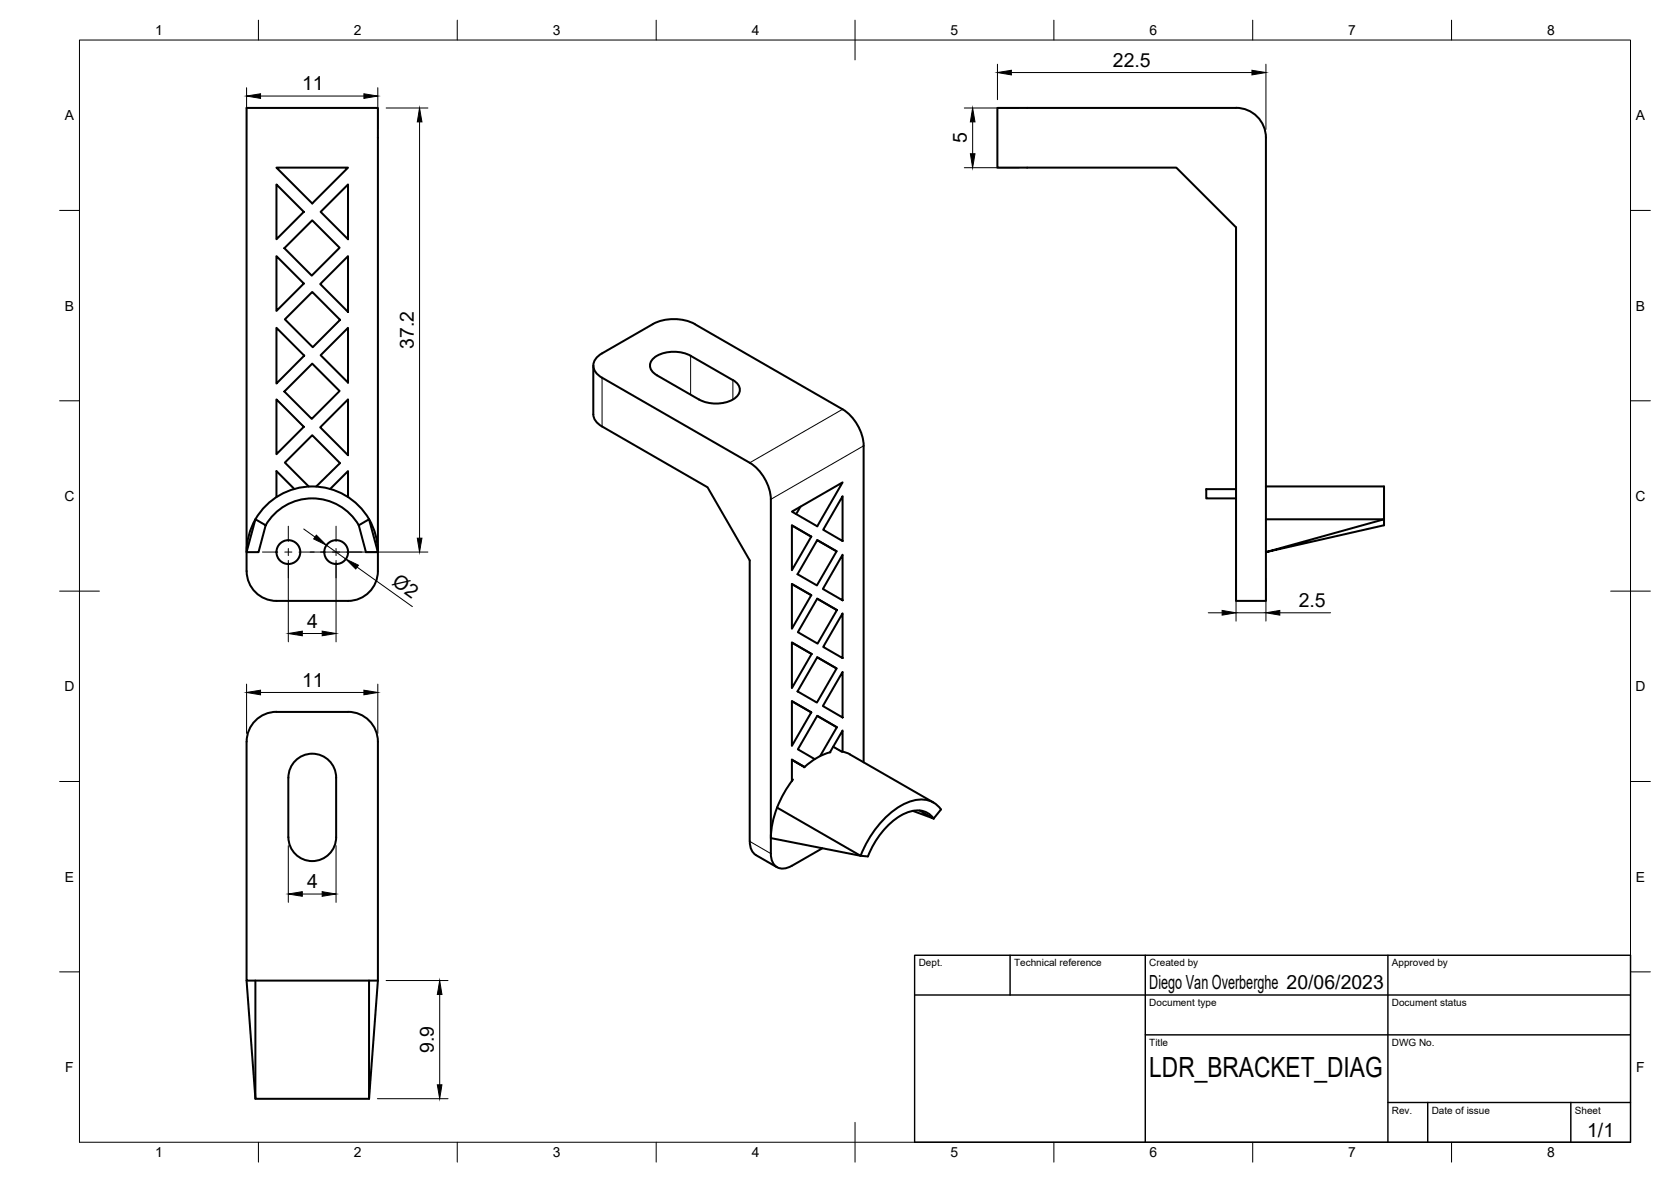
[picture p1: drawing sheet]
<svg xmlns="http://www.w3.org/2000/svg" width="420mm" height="297mm" viewBox="0 0 420 297" stroke-linecap="round" stroke-linejoin="round" font-family="sans-serif">
<!-- layer: Visible -->
<g fill="none" stroke="#000" stroke-width=".51">
<path d="M318.3 34.6a7.5 7.5 0 0 0-7.5-7.5h-60v15h45l15 15v93.9h7.5v-116.4M69.5 42.1h18l-9 9zM69.5 46.4l6.9 6.8-6.9 6.9zM80.6 53.2l6.9-6.8v13.7zM69.5 64.4l6.9 6.9-6.9 6.8zM71.5 62.4l7-7 6.9 6.9-7 7zM87.5 64.4v14l-7-7zM69.5 82.4l7 7-7 7zM71.5 98.4l7-7 6.9 6.9-7 7zM71.6 80.2l6.9-6.8 7 7-6.9 6.9zM87.5 82.4v13.7l-6.9-6.8zM149.2 91.9v12.2l.2 1 .5 .9 1.5 1.2 26.5 15.3 10.6 18.3v70.6l.3 1.9 .5 .9 .8 .7"/>
<path d="M165.2 94.3l10.6 6.1M173.7 89.4l10.6 6.1M173.7 89.4a9.1 9.1 0 0 0-9.2 .5 2.49 2.49 0 0 0-1 2.4 2.49 2.49 0 0 0 1.7 2M184.3 95.5a2.58 2.58 0 0 1 1.7 2.5 2.58 2.58 0 0 1-1.7 2.4 9.4 9.4 0 0 1-8.5 0M69.5 100.4l6.9 6.9-6.9 6.8zM87.5 100.4v14l-7-7zM217.1 112v79.6M217.2 112a11.7 11.7 0 0 0-5.3-9.1l-37.2-21.4a11.7 11.7 0 0 0-10.6 0l-12.7 7.3a3.2 3.2 0 0 0-2.2 3.1 3.2 3.2 0 0 0 2.2 3l37.1 21.4a11.7 11.7 0 0 1 5.3 9.2v89a3.2 3.2 0 0 0 1.6 3.4 3.2 3.2 0 0 0 3.7-.3l7.7-4.4M62 138.7a16.5 16.5 0 0 1 16.5-16.5 16.5 16.5 0 0 1 16.5 16.5M64.2 130.5l2.6 1.5-1.8 6.8h-3zM66.8 132a13.5 13.5 0 0 1 23.4 0M74 122.9l-4.5-4.5v6.5"/>
<path d="M77.6 122.3l-6-6 6.9-6.9 7 7-6 5.9M83 122.9l4.5-4.5v6.5M90.2 132l2.6-1.5 2.2 8.3h-3zM199.1 128.6l12.8-7.4-6.4 11.1zM199.1 132l4.9 2.9-4.9 8.4zM199.1 132l4.9 2.9M201.3 127.3l-1.1 1.9M205.5 135.7l4.9 2.8-5 8.6-4.9-2.8zM205.5 135.7l4.9 2.8M211.9 124.7v11.3l-4.9-2.9zM211.9 139.4v11.5l-5-2.9zM310.8 122.9h-7.5v2.4h7.5"/>
<path d="M318.3 122.2h29.7v8.3h-29.7M318.3 138.8l29.7-8.3v1.5zM62 143.5a7.5 7.5 0 0 0 7.5 7.5h18a7.5 7.5 0 0 0 7.5-7.5v-116.4h-33v116.4M199.1 146.8l4.9 2.8-4.9 8.4zM199.1 146.8l4.9 2.8M205.5 150.4l4.9 2.9-4.8 8.4-5-2.8zM205.5 150.5l4.9 2.8M211.9 154.1v11.3l-4.9-2.8zM199.1 161.5l5 2.8-5 8.6zM199.1 176.2l4.9 2.8-4.9 8.4zM199.1 161.5l5 2.8M199.1 176.2l4.9 2.8"/>
<path d="M205.5 165.2l4.9 2.8-5 8.6-4.9-2.9zM205.5 165.2l4.9 2.8M205.5 179.9l4.9 2.9M211.9 168.9v11.4l-5-2.9zM62 186.4v60h33M62 186.4a7.5 7.5 0 0 1 7.5-7.5h18a7.5 7.5 0 0 1 7.5 7.5v60M72.5 195.4v15M72.5 195.4a6 6 0 0 1 6-6 6 6 0 0 1 6 6v15a6 6 0 0 1-6 6 6 6 0 0 1-6-6M199.4 195.9a28.3 28.3 0 0 0-4 7M202.3 192.8l-3.2-1.9v5.3M208.8 189a15.1 15.1 0 0 0-6.6 3.8M209.5 187.6l2.1 1.3"/>
<path d="M210.4 182.8l-4.9-2.9-4.9 8.4 4.3 2.5M210.4 182.8l-4.2 7.2M211.6 188.9l2.1 .7 21 12.1M211.9 188.9v-5.3l-3.2 5.5M190.1 214.9l5.3 3M195.4 203l21 12.1a24.6 24.6 0 0 1 11.2-13.2 7.1 7.1 0 0 1 8.4 .8l.6 .7-1.8 2.3a5.2 5.2 0 0 0-6.3-1.7 19.2 19.2 0 0 0-10.3 11.2l-1.8-.1-22.6-4.5M195.4 202.9a21.7 21.7 0 0 0-1.6 7.7M231.2 203.7l3.6 2-5.3-1.9M62 246.4l2.2 29.7M64.2 246.4v29.7h28.6v-29.7M95 246.4l-2.2 29.7"/>
<circle cx="72.5" cy="138.7" r="3"/>
<circle cx="84.5" cy="138.7" r="3"/>
</g>
<!-- layer: Visible Narrow -->
<path d="M151.4 94.9v12.3M173.7 89.4v9.8M184.3 95.5v4.9M211.9 102.9l-23.4 13.4M217.1 112l-23.3 13.5M199.1 195.8l.3 .1M199.1 191.1l3.1 1.8M208.7 189h.1M209.5 187.7l2.1 1.2M188.5 211.4l5.3 3.1" fill="none" stroke="#000" stroke-width=".25"/>
<!-- layer: BORDER -->
<g fill="none" stroke="#000" stroke-width=".25">
<path d="M20 10.1h390v276.9h-390zM65 5.1v5M115 5.1v5M165 5.1v5M215 5.1v10M265 5.1v5M315 5.1v5M365 5.1v5M15 52.9h5M410 52.9h5M15 100.7h5M410 100.7h5"/>
<path d="M15 148.6h10M405 148.6h10M15 196.4h5M410 196.4h5M15 244.2h5M410 244.2h5M65 287v5M115 287v5M165 287v5M215 282.1v9.9M265 287v5M315 287v5"/>
<path d="M365 287v5"/>
</g>
<!-- layer: TITLEBLOCK -->
<path d="M230 240.1h180v46.9h-180zM230 250h180M254 240.1v9.9M288 240.1v46.9M349 240.1v46.9M288 260.1h122M349 277.1h61M359 277.1v9.9M395 277.1v9.9" fill="none" stroke="#000" stroke-width=".36"/>
<!-- layer: FD_Dimensions -->
<g fill="none" stroke="#000" stroke-width=".25">
<path d="M250.8 16.1v8.9M254.3 18.2h60.5M318.3 16.1v16.4M62 22v10.5M65.5 24.1h26M95 22v10.5M97.1 27.1h10.5M105.5 30.6v104.6M242.5 27.1h13.7M244.6 30.6v8M242.5 42.1h13.7M76.4 132.9l2.8 2.1"/>
<path d="M80.6 138.7h27M82.1 137l4.9 3.5M72.5 140.8v20.5M76 159.2h5M84.5 140.8v20.5M89.8 142.5l13.9 9.9M303.8 154h3.5M310.8 145.6v10.5M310.8 154h7.5M318.3 145.6v10.5M321.8 154h12.8M62 171.9v12.4"/>
<path d="M65.5 174h26M95 171.9v12.4M72.5 212.5v14.3M84.5 212.5v14.3M76 224.7h5M97.1 246.4h15.5M110.6 249.9v22.7M94.9 276.1h17.7"/>
</g>
<g fill="#000" stroke="#000" stroke-width=".25">
<path d="M250.8 18.2l3.5-.5v1.1zM314.8 17.7l3.5 .5-3.5 .6zM62 24.1l3.5-.5v1.1zM91.5 23.6l3.5 .5-3.5 .6zM105.5 27.1l.6 3.5h-1.2zM244.6 27.1l.6 3.5h-1.2zM244 38.6h1.2l-.6 3.5zM79.5 134.5l2.6 2.5-3.2-1.6zM104.9 135.2h1.2l-.6 3.5zM72.5 159.2l3.5-.6v1.2zM81 158.6l3.5 .6-3.5 .6zM87 140.5l3.1 1.5-.6 1z"/>
<path d="M307.3 153.4l3.5 .6-3.5 .6zM318.3 154l3.5-.6v1.2zM62 174l3.5-.6v1.2zM91.5 173.4l3.5 .6-3.5 .6zM72.5 224.7l3.5-.6v1.1zM81 224.1l3.5 .6-3.5 .5zM110.6 246.4l.5 3.5h-1.1zM110 272.6h1.1l-.5 3.5z"/>
</g>
<!-- layer: Smart Centers -->
<path d="M66 138.7h3.8M71.6 138.7h1.8M72.5 132.2v3.9M72.5 137.8v1.8M75.2 138.7h6.6M83.6 138.7h1.8M84.5 132.2v3.9M84.5 137.8v1.8M87.2 138.7h3.8M72.5 141.4v3.8M84.5 141.4v3.8" fill="none" stroke="#000" stroke-width=".25"/>
<text font-size="7" x="289" y="270.6">LDR_BRACKET_DIAG</text>
<g font-size="4.9">
<text x="279.8" y="16.8">22.5</text>
<text x="76" y="22.7">11</text>
<text x="243.1" y="36" transform="rotate(-90 243.1 36)">5</text>
<text x="104" y="87.7" transform="rotate(-90 104 87.7)">37.2</text>
<text x="98.3" y="146.7" transform="rotate(35 98.3 146.7)">Ø2</text>
<text x="326.6" y="152.5">2.5</text>
<text x="77.2" y="157.8">4</text>
<text x="76" y="172.6">11</text>
<text x="77.2" y="223.3">4</text>
<text x="289" y="248.5">Diego Van Overberghe 20/06/2023</text>
<text x="109.1" y="264.7" transform="rotate(-90 109.1 264.7)">9.9</text>
<text x="399.1" y="285.7">1/1</text>
</g>
<g font-size="3.5">
<text x="39" y="8.8">1</text>
<text x="89" y="8.8">2</text>
<text x="139" y="8.8">3</text>
<text x="189" y="8.8">4</text>
<text x="239" y="8.8">5</text>
<text x="289" y="8.8">6</text>
<text x="339" y="8.8">7</text>
<text x="389" y="8.8">8</text>
<text x="16.3" y="30.2">A</text>
<text x="411.3" y="30.2">A</text>
<text x="16.3" y="78">B</text>
<text x="411.3" y="78">B</text>
<text x="16.2" y="125.9">C</text>
<text x="411.2" y="125.9">C</text>
<text x="16.2" y="173.7">D</text>
<text x="411.2" y="173.7">D</text>
<text x="16.3" y="221.6">E</text>
<text x="411.3" y="221.6">E</text>
<text x="16.4" y="269.4">F</text>
<text x="411.4" y="269.4">F</text>
<text x="39" y="290.8">1</text>
<text x="89" y="290.8">2</text>
<text x="139" y="290.8">3</text>
<text x="189" y="290.8">4</text>
<text x="239" y="290.8">5</text>
<text x="289" y="290.8">6</text>
<text x="339" y="290.8">7</text>
<text x="389" y="290.8">8</text>
</g>
<g font-size="2.5">
<text x="231" y="242.9">Dept.</text>
<text x="255" y="242.9">Technical reference</text>
<text x="289" y="242.9">Created by</text>
<text x="350" y="242.9">Approved by</text>
<text x="289" y="252.8">Document type</text>
<text x="350" y="252.8">Document status</text>
<text x="289" y="262.9">Title</text>
<text x="350" y="262.9">DWG No.</text>
<text x="350" y="279.9">Rev.</text>
<text x="360" y="279.9">Date of issue</text>
<text x="396" y="279.9">Sheet</text>
</g>
</svg>
